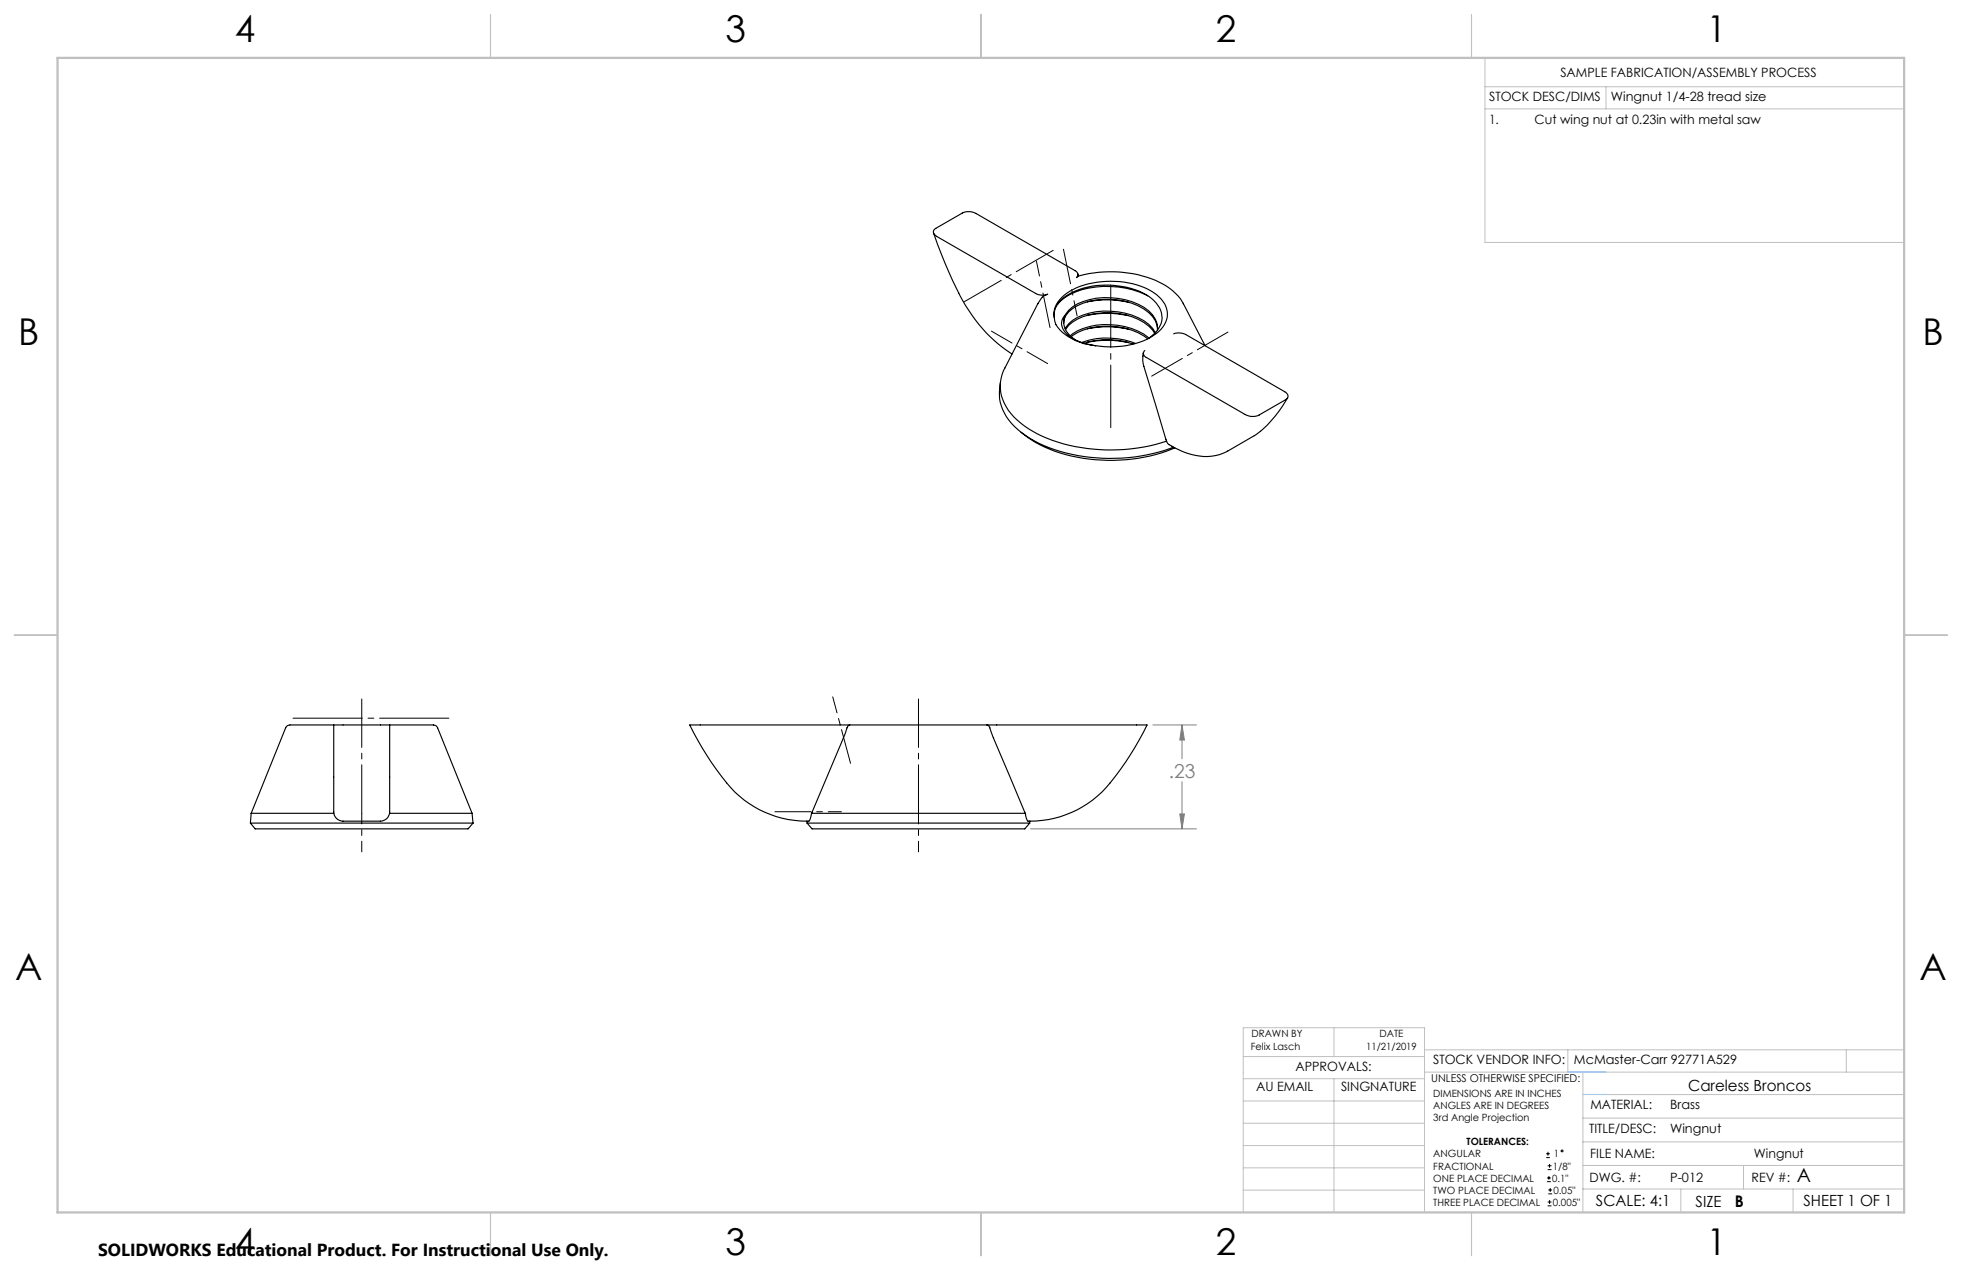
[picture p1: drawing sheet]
<svg xmlns="http://www.w3.org/2000/svg" width="432mm" height="279mm" viewBox="0 0 432 279" stroke-linecap="round" stroke-linejoin="round" font-family="sans-serif">
<g fill="none" stroke="#000" stroke-width=".22">
<path d="M340.3 254.7h.8M340.3 253.8h.8M340.5 260h.8M340.5 259.2h.8M340.6 257.3h.9M340.6 256.5h.9M340.7 253.4v.8M340.9 258.7v.8M341 256.1v.8M340.6 265.3h.9M340.6 264.4h.9M340.7 262.6h.9"/>
<path d="M340.7 261.8h.9M341 264v.9M341.2 261.4v.8"/>
<circle cx="343.8" cy="253.2" r=".2"/>
</g>
<path d="M253.7 159.5h9.6M260.1 159.5l.6 3.3h-1.1zM260.1 159.5v7.4M259.6 179.1h1.1l-.6 3.3zM260.1 172v10.4M226.8 182.4h36.5" fill="none" stroke="#808080" stroke-width=".22"/>
<path d="M187.2 167.9l-3.9-14.6" fill="none" stroke="#000" stroke-width=".22" stroke-dasharray="15.2 1.3 1.3 1.3" stroke-dashoffset="7.6"/>
<path d="M170.5 178.6h14.7" fill="none" stroke="#000" stroke-width=".22" stroke-dasharray="15.2 1.3 1.3 1.3" stroke-dashoffset="7.3"/>
<path d="M79.6 178.9v-25.1M202.1 178.9v-25.1" fill="none" stroke="#000" stroke-width=".22" stroke-dasharray="15.2 1.3 1.3 1.3" stroke-dashoffset="4.6"/>
<path d="M79.6 187.4v-8.5M202.1 187.4v-8.5" fill="none" stroke="#000" stroke-width=".22" stroke-dasharray="15.2 1.3 1.3 1.3" stroke-dashoffset="12.9"/>
<path d="M64.1 158h35.1" fill="none" stroke="#000" stroke-width=".22" stroke-dasharray="15.2 1.3 1.3 1.3" stroke-dashoffset="-.4"/>
<path d="M234 54.8l3 14.7M231.1 72.1l-3-14.6" fill="none" stroke="#000" stroke-width=".22" stroke-dasharray="15.2 1.3 1.3 1.3" stroke-dashoffset="7.5"/>
<path d="M231.8 55.1l-19.6 11.3" fill="none" stroke="#000" stroke-width=".22" stroke-dasharray="15.2 1.3 1.3 1.3" stroke-dashoffset="5.8"/>
<path d="M218.2 72.9l12.4 7.1" fill="none" stroke="#000" stroke-width=".22" stroke-dasharray="15.2 1.3 1.3 1.3" stroke-dashoffset="10"/>
<path d="M253.5 82.8l16.8-9.7" fill="none" stroke="#000" stroke-width=".22" stroke-dasharray="15.2 1.3 1.3 1.3" stroke-dashoffset="7.4"/>
<path d="M244.5 94.1v-31.4" fill="none" stroke="#000" stroke-width=".22" stroke-dasharray="15.2 1.3 1.3 1.3" stroke-dashoffset="1.5"/>
<g fill="none" stroke="#c0c0c0" stroke-width=".22">
<path d="M326.8 19.1h92.3M326.8 12.7v40.6h92.3M353.4 19.1v4.9M326.8 24h92.3M273.6 232.4h39.9M273.6 237.3h39.9M293.6 226.1v6.3M293.6 237.3v29.4M313.5 235.9h105.6M313.5 231h105.6M345.1 231v4.9M348.4 235.9v30.9"/>
<path d="M406.3 231v4.9M273.6 242.2h39.9M273.6 247.1h39.9M273.6 252h39.9M273.6 256.9h39.9M348.4 246h70.7M348.4 256.4h70.7M348.4 251.2h70.7M348.4 240.8h70.7M383.7 256.4v5.2M273.6 261.8h39.9M313.5 266.7v-40.6h-39.9v40.6h74.4"/>
<path d="M348.4 261.6h70.7M369.9 261.6v5.2M394.6 261.6v5.2"/>
</g>
<path d="M108 3.2v9.5M215.9 3.2v9.5M323.8 3.2v9.5M3.1 139.7h9.6M419.1 139.7h9.5M108 266.7v9.6M215.9 266.7v9.6M323.8 266.7v9.6" fill="none" stroke="#c0c0c0" stroke-width=".25"/>
<path d="M12.7 12.7h406.4v254h-406.4z" fill="none" stroke="#c0c0c0" stroke-width=".5"/>
<path d="M345.1 235.9h8.3M348.4 240.8h5" fill="none" stroke="#53a9ff" stroke-width=".22"/>
<path d="M259.6 179.1h1.1l-.6 3.3zM260.1 159.5l.6 3.3h-1.1z" fill="#808080"/>
<g fill="none" stroke="#000" stroke-width=".25">
<path d="M205.5 51.3a70.3 70.3 0 0 0 9.2 19.1 29.8 29.8 0 0 0 8 7.5M232 69.8a5.4 5.4 0 0 0 3.1 4.3l.8 .4a13.5 13.5 0 0 0 5.2 1.6M232 69.8a5.4 5.4 0 0 1 2.8-5.3 19.3 19.3 0 0 1 15.3-1.8 9.7 9.7 0 0 1 6.5 4.8 5.3 5.3 0 0 1-2.8 6.4 18.6 18.6 0 0 1-12.7 2.2M232 69.8a5.7 5.7 0 0 1 3.9-5.5 18.5 18.5 0 0 1 17 .9 5.4 5.4 0 0 1 2.7 6 6.7 6.7 0 0 1-2.7 3.2 15.4 15.4 0 0 0-14.6-2.1l-1.2 .5-1.6 1.1M234.1 71.1a4.4 4.4 0 0 1 3-3.9 15.8 15.8 0 0 1 15.7 1.6 4.9 4.9 0 0 1 1.9 3.6M234.4 72.4a7.3 7.3 0 0 1 5.3-3.5 16 16 0 0 1 13.1 2.5l.9 .8 .6 1M234.5 69.3a7.4 7.4 0 0 1 5.2-3.4 16 16 0 0 1 13.1 2.5 4.9 4.9 0 0 1 1.9 4.3M234.5 69.3a2.93 2.93 0 0 0 .7 4.6 12.8 12.8 0 0 0 5.9 2.2M234.5 69.3a4.1 4.1 0 0 0 1.8 5.2l.4 .3M234.5 72.5a7.6 7.6 0 0 1 5.2-3.2 15.8 15.8 0 0 1 13.1 2.5l1.3 1.5M235.8 74.1a13.6 13.6 0 0 1 10.3-2.2 13.5 13.5 0 0 1 6.5 2.6M237.2 60.3l.1 .4"/>
<path d="M237.3 60.7l-.4 .4 .3-.5v-.4l-.6-.7-21.8-12.5a3.4 3.4 0 0 0-3-.1l-5.8 3.3a.83 .83 0 0 0-.4 1.4l.5 .4 22.1 12.7 1.2 .2 1.2-.2a3.4 3.4 0 0 0-2.2 2.2l-7.2 14.1a8.7 8.7 0 0 0 1.3 9.9 23.5 23.5 0 0 0 12.8 7.1 40.4 40.4 0 0 0 21.5-1M237.3 60.7a25.7 25.7 0 0 1 19.5 2.3 9.9 9.9 0 0 1 3.7 3.9l4.7 9.2M238.1 75.4a16.3 16.3 0 0 1 11.8 .2M238.6 75.5a16.8 16.8 0 0 1 10.7 .2M239.3 75.3a20.7 20.7 0 0 1 9 .1M239.3 72.4a20.7 20.7 0 0 1 9 0M239.3 69.4a20.7 20.7 0 0 1 9 0M239.3 66.4a20.7 20.7 0 0 1 9 .1M251.6 77.6v.1a7.3 7.3 0 0 0 .3 3.4l4.9 15.9M252.6 65.1a20.1 20.1 0 0 0-17.2-.3l-1 .6-1.6 1.5M258.3 73.4l1.2-.2 1.4 .4 21.9 12.6a.94 .94 0 0 1 .7 .8 .94 .94 0 0 1-.6 .9l-5.8 3.4a3.3 3.3 0 0 1-3.1-.1l-22-12.7-.4-.7 .4-.7M220.2 84.1a10.6 10.6 0 0 0 4.6 11.1 33 33 0 0 0 19.3 5.7 39.2 39.2 0 0 0 14.2-2.5"/>
<path d="M224.7 95.1a29.3 29.3 0 0 0 17.7 6.1 35.9 35.9 0 0 0 16.2-2.7M256.8 97l.2 .5a14.8 14.8 0 0 0 10.5 2.7l1.6-.4 1.1-.6M283.4 87.5a25.2 25.2 0 0 1-7.4 8.3l-5.7 3.4M73.3 159.5h-9.5a1.07 1.07 0 0 0-.9 .6l-7.6 18.8M73.4 159.5h12.4v18.4a2.26 2.26 0 0 1-2.1 2.8h-8.2a2.2 2.2 0 0 1-2.1-2.8zM85.8 159.5h9.6a.97 .97 0 0 1 .9 .6l7.6 18.8M187 159.5h-35.2a56.8 56.8 0 0 0 10.9 15.6 22.5 22.5 0 0 0 15.3 5.6l.6-1.8M187 159.5h-.1a1.67 1.67 0 0 0-.7 1.4l-7.6 18M187 159.5h30.2M217.2 159.5h35.2a56.8 56.8 0 0 1-10.9 15.6 21.6 21.6 0 0 1-15.4 5.5l-.5-1.7M217.2 159.5l.6 .5 1 2.7 6.8 16.2M55.3 178.9h18.2"/>
<path d="M55.3 178.9l-.2 2.2M85.7 178.9h18.2M103.9 178.9l.2 2.2M178.6 178.9h47M55.1 181.1h49M55.1 181.1l1.1 1.3h46.8l1.1-1.3M177.6 181.1l1.1 1.3h46.8l1.1-1.3M177.6 181.1h49M177.7 180.7l-.1 .4M226.6 180.7v.4"/>
</g>
<g font-size="8.1">
<text x="51.7" y="9.3">4</text>
<text x="159.7" y="9.3">3</text>
<text x="267.6" y="9.3">2</text>
<text x="375.6" y="9.3">1</text>
<text x="4" y="76">B</text>
<text x="423.1" y="76">B</text>
<text x="3.3" y="215.7">A</text>
<text x="422.4" y="215.7">A</text>
<text x="51.7" y="276">4</text>
<text x="159.7" y="276">3</text>
<text x="267.6" y="276">2</text>
<text x="375.6" y="276">1</text>
</g>
<text font-size="4.2" fill="#808080" x="257.2" y="171.1">.23</text>
<text font-size="4.2" x="395.4" y="260">A</text>
<text font-size="3.8" x="21.6" y="276.3">SOLIDWORKS Educational Product. For Instructional Use Only.</text>
<text font-size="3.5" x="381.8" y="265.6">B</text>
<g font-size="3.4">
<text x="371.5" y="240.1">Careless Broncos</text>
<text x="351.2" y="265.2">SCALE: 4:1</text>
<text x="373.2" y="265.6">SIZE</text>
<text x="396.9" y="265.2">SHEET 1 OF 1</text>
</g>
<g font-size="2.8">
<text x="343.4" y="16.9">SAMPLE FABRICATION/ASSEMBLY PROCESS</text>
<text x="327.7" y="22.3">STOCK DESC/DIMS</text>
<text x="354.5" y="22.2">Wingnut 1/4-28 tread size</text>
<text x="327.7" y="27.3">1.</text>
<text x="337.7" y="27.3">Cut wing nut at 0.23in with metal saw</text>
<text x="285.1" y="235.7">APPROVALS:</text>
<text x="315.4" y="234.1">STOCK VENDOR INFO:</text>
<text x="346.4" y="234.1">McMaster-Carr 92771A529</text>
<text x="276.4" y="240.1">AU EMAIL</text>
<text x="295.1" y="240.1">SINGNATURE</text>
<text x="350" y="244.1">MATERIAL:</text>
<text x="367.6" y="244.1">Brass</text>
<text x="349.7" y="249.2">TITLE/DESC:</text>
<text x="367.6" y="249.2">Wingnut</text>
<text x="350" y="254.7">FILE NAME:</text>
<text x="386" y="254.8">Wingnut</text>
<text x="349.8" y="260">DWG. #:</text>
<text x="367.6" y="260">P-012</text>
<text x="385.5" y="260">REV #:</text>
</g>
<text font-size="2.4" x="315" y="238.1">UNLESS OTHERWISE SPECIFIED:</text>
<g font-size="2.2">
<text x="275.3" y="231.1">Felix Lasch</text>
<text x="275.4" y="228.2">DRAWN BY</text>
<text x="300.7" y="231.1">11/21/2019</text>
<text x="303.6" y="228.2">DATE</text>
<text x="315.4" y="241.4">DIMENSIONS ARE IN INCHES</text>
<text x="315.4" y="244">ANGLES ARE IN DEGREES</text>
<text x="315.4" y="246.7">3rd Angle Projection</text>
<text x="322.8" y="252">TOLERANCES:</text>
<text x="315.4" y="254.6">ANGULAR</text>
<text x="315.4" y="257.3">FRACTIONAL</text>
<text x="341.8" y="257.3">1/8&quot;</text>
<text x="342" y="254.6">1</text>
<text x="315.4" y="262.6">TWO PLACE DECIMAL</text>
<text x="315.4" y="260">ONE PLACE DECIMAL</text>
<text x="341.6" y="260">0.1&quot;</text>
<text x="341.9" y="262.6">0.05&quot;</text>
<text x="315.4" y="265.3">THREE PLACE DECIMAL</text>
<text x="341.8" y="265.3">0.005&quot;</text>
</g>
</svg>
